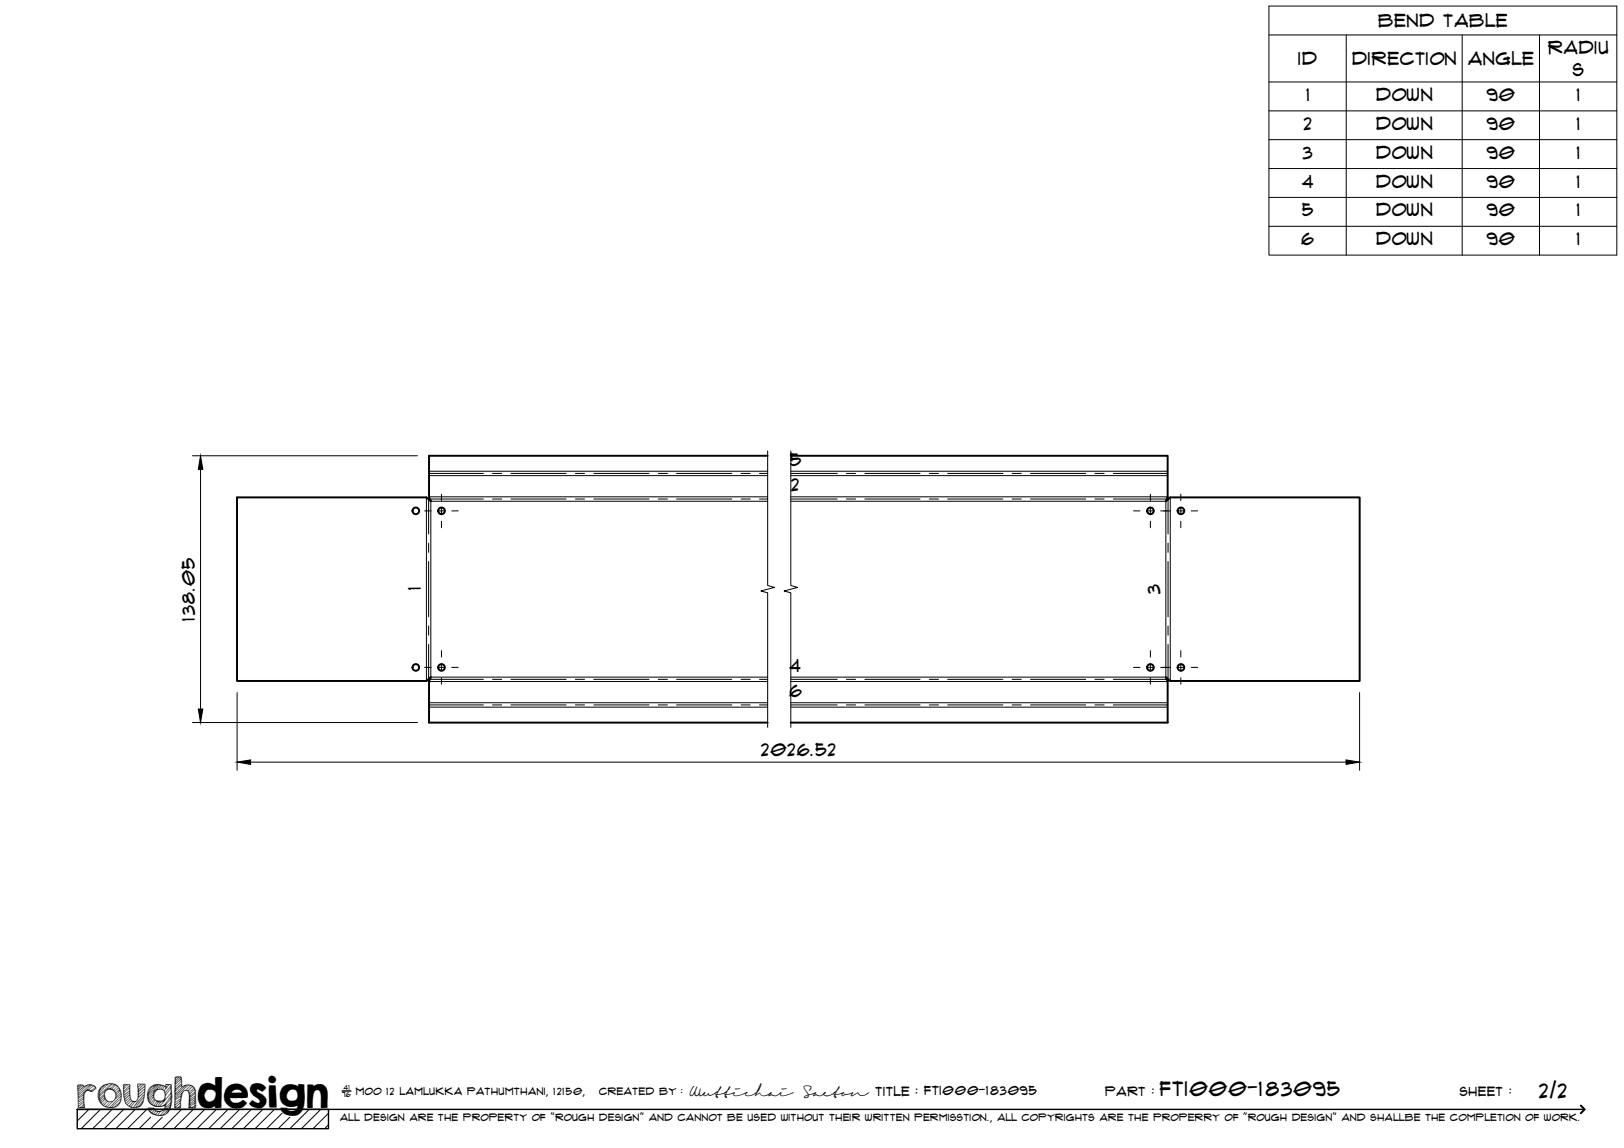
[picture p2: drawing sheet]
<svg xmlns="http://www.w3.org/2000/svg" width="420mm" height="297mm" viewBox="0 0 420 297" stroke-linecap="round" stroke-linejoin="round" font-family="sans-serif">
<!-- layer: Visible -->
<g fill="none" stroke="#000" stroke-width=".51">
<path d="M198.6 117.9h-87.6v10.7l.5 1.1-1.2-1h-49v47.5h49l1.2-1-.5 1.1v10.7h87.6M204.6 117.9h97.5v10.7l-.5 1.1 1.2-1h49v47.5h-49l-1.2-1 .5 1.1v10.7h-97.5"/>
<circle cx="107.6" cy="132.2" r=".86"/>
<circle cx="114.2" cy="132.2" r=".86"/>
<circle cx="297.6" cy="132.2" r=".86"/>
<circle cx="305.5" cy="132.2" r=".86"/>
<circle cx="107.6" cy="172.7" r=".86"/>
<circle cx="114.2" cy="172.7" r=".86"/>
<circle cx="297.6" cy="172.7" r=".86"/>
<circle cx="305.5" cy="172.7" r=".86"/>
</g>
<!-- layer: Bend Center -->
<g fill="none" stroke="#000" stroke-width=".26">
<path d="M110.9 129.2v9M111 122.5h14.1M111.2 129.1h13.9M127.4 122.5h2.4M127.4 129.1h2.4M132.2 122.5h14.3M132.2 129.1h14.3M148.9 122.5h2.3M148.9 129.1h2.3M153.6 122.5h14.3M153.6 129.1h14.3M170.3 122.5h2.4"/>
<path d="M170.3 129.1h2.4M175 122.5h14.3M175 129.1h14.3M191.7 122.5h2.4M191.7 129.1h2.4M196.5 122.5h2.1M196.5 129.1h2.1M204.6 122.5h12M204.6 129.1h12M219 122.5h2.4M219 129.1h2.4M223.8 122.5h14.2"/>
<path d="M223.8 129.1h14.2M240.4 122.5h2.4M240.4 129.1h2.4M245.2 122.5h14.3M245.2 129.1h14.3M261.9 122.5h2.3M261.9 129.1h2.3M266.6 122.5h14.3M266.6 129.1h14.3M283.3 122.5h2.4M283.3 129.1h2.4M288 122.5h14.1"/>
<path d="M288 129.1h13.9M302.2 129.2v9M110.9 140.5v2.4M110.9 145.3v14.3M302.2 140.5v2.4M302.2 145.3v14.3M110.9 162v2.4M110.9 166.7v9M111.2 175.8h13.9M127.4 175.8h2.4M132.2 175.8h14.3M148.9 175.8h2.3"/>
<path d="M153.6 175.8h14.3M170.3 175.8h2.4M175 175.8h14.3M191.7 175.8h2.4M196.5 175.8h2.1M204.6 175.8h12M219 175.8h2.4M223.8 175.8h14.2M240.4 175.8h2.4M245.2 175.8h14.3M261.9 175.8h2.3M266.6 175.8h14.3"/>
<path d="M283.3 175.8h2.4M288 175.8h13.9M302.2 162v2.4M302.2 166.7v9M111 182.4h14.1M127.4 182.4h2.4M132.2 182.4h14.3M148.9 182.4h2.3M153.6 182.4h14.3M170.3 182.4h2.4M175 182.4h14.3M191.7 182.4h2.4"/>
<path d="M196.5 182.4h2.1M204.6 182.4h12M219 182.4h2.4M223.8 182.4h14.2M240.4 182.4h2.4M245.2 182.4h14.3M261.9 182.4h2.3M266.6 182.4h14.3M283.3 182.4h2.4M288 182.4h14.1"/>
</g>
<!-- layer: Visible Narrow -->
<g fill="none" stroke="#000" stroke-width=".26">
<path d="M110.3 128.7v47.5M111 128.6h87.6M111 121.9h87.6M111 123.1h87.6M198.6 129.7h-87.1v45.5h87.1M204.6 129.7h97v45.5h-97M204.6 128.6h97.5M204.6 121.9h97.5M204.6 123.1h97.5M302.8 128.7v47.5M111 176.3h87.6M204.6 176.3h97.5"/>
<path d="M111 183h87.6M111 181.8h87.6M204.6 183h97.5M204.6 181.8h97.5"/>
</g>
<!-- layer: TitleBlock -->
<path d="M20 287h65v5h-65zM20 287h390M88.5 282.3h2.3" fill="none" stroke="#000" stroke-width=".36"/>
<path d="M409 286.1l1 .9-1 1" fill="none" stroke="#000" stroke-width=".51"/>
<g fill="none" stroke="#000" stroke-width=".26">
<path d="M23 287l-3 3.1M26 287l-5 5M29 287l-5 5M32 287l-5 5M35 287l-5 5M38 287l-5 5M39 289.1l-3 2.9M42 289.1l-3 2.9M47 287l-5 5M50 287l-5 5M53 287l-5 5M56 287l-5 5"/>
<path d="M59 287l-5 5M62 287l-5 5M65 287l-5 5M68 287l-5 5M71 287l-5 5M73 288l-4 4M75 289.1l-3 2.9M80 287l-5 5M83 287l-5 5M85 288l-4 4M85 291l-1 1"/>
</g>
<!-- layer: Smart Centers -->
<g fill="none" stroke="#000" stroke-width=".26">
<path d="M109.9 132.2h1.6M113.3 132.2h1.8M114.2 127.9v1.6M114.2 131.3v1.8M114.2 134.9v1.7M116.9 132.2h1.7M293.3 132.2h1.6M296.7 132.2h1.8M297.6 127.9v1.6M297.6 131.3v1.8M297.6 134.9v1.7M300.3 132.2h2.5"/>
<path d="M304.6 132.2h1.8M305.5 127.9v1.6M305.5 131.3v1.8M305.5 134.9v1.7M308.2 132.2h1.7M109.9 172.7h1.6M113.3 172.7h1.8M114.2 168.3v1.7M114.2 171.8v1.8M114.2 175.4v1.6M116.9 172.7h1.7M293.3 172.7h1.6"/>
<path d="M296.7 172.7h1.8M297.6 168.3v1.7M297.6 171.8v1.8M297.6 175.4v1.6M300.3 172.7h2.5M304.6 172.7h1.8M305.5 168.3v1.7M305.5 171.8v1.8M305.5 175.4v1.6M308.2 172.7h1.7"/>
</g>
<!-- layer: Bend Tables -->
<path d="M328.3 1.6h90v64.4h-90zM328.3 9h90M348.3 9v57M378.3 9v57M398.3 9v57M328.3 21.2h90M328.3 28.7h90M328.3 36.1h90M328.3 43.6h90M328.3 51.1h90M328.3 58.6h90" fill="none" stroke="#000" stroke-width=".26"/>
<!-- layer: Break Lines -->
<path d="M198.6 116.7v34.8l1.8 .5-3.6 .9 1.8 .5v34.8M204.6 116.7v34.8l1.8 .5-3.5 .9 1.7 .5v34.8" fill="none" stroke="#000" stroke-width=".26"/>
<!-- layer: FD_Dimensions -->
<path d="M49.8 117.9h58.2M51.9 121.4v62.1M61.3 179.2v20.1M351.7 179.2v20.1M49.8 187h58.2M64.8 197.2h283.5" fill="none" stroke="#000" stroke-width=".26"/>
<path d="M51.9 117.9l.6 3.5h-1.2zM51.3 183.5h1.2l-.6 3.5zM61.3 197.2l3.5-.6v1.2zM348.3 196.6l3.4 .6-3.4 .6z" fill="#000" stroke="#000" stroke-width=".26"/>
<text font-size="9.7" x="19.9" y="286.8">roughdesign</text>
<g font-size="5.3">
<text x="300.1" y="283.6">FTI000-183095</text>
<text x="398.2" y="284">2/2</text>
</g>
<g font-size="4.6">
<text x="356.6" y="7">Bend Table</text>
<text x="335.9" y="16.9">ID</text>
<text x="349.8" y="16.8">Direction</text>
<text x="379.8" y="16.9">Angle</text>
<text x="400.5" y="13.9">Radiu</text>
<text x="406.9" y="19.8">s</text>
<text x="338" y="26.1">1</text>
<text x="356" y="26.1">Down</text>
<text x="384.6" y="26.1">90</text>
<text x="408" y="26.1">1</text>
<text x="337.3" y="33.6">2</text>
<text x="356" y="33.6">Down</text>
<text x="384.6" y="33.6">90</text>
<text x="408" y="33.6">1</text>
<text x="337.1" y="41">3</text>
<text x="356" y="41.1">Down</text>
<text x="384.6" y="41">90</text>
<text x="408" y="41">1</text>
<text x="336.9" y="48.5">4</text>
<text x="356" y="48.5">Down</text>
<text x="384.6" y="48.5">90</text>
<text x="408" y="48.5">1</text>
<text x="336.9" y="56">5</text>
<text x="356" y="56">Down</text>
<text x="384.6" y="56">90</text>
<text x="408" y="56">1</text>
<text x="336.7" y="63.4">6</text>
<text x="356" y="63.5">Down</text>
<text x="384.6" y="63.4">90</text>
<text x="408" y="63.4">1</text>
<text x="204.4" y="120.5">5</text>
<text x="204.7" y="127.1">2</text>
<text x="108.9" y="152.8" transform="rotate(-90 108.9 152.8)">1</text>
<text x="300.1" y="153.7" transform="rotate(-90 300.1 153.7)">3</text>
<text x="50.4" y="160.6" transform="rotate(-90 50.4 160.6)">138.05</text>
<text x="204.3" y="173.8">4</text>
<text x="204.3" y="180.4">6</text>
<text x="196.9" y="195.7">2026.52</text>
</g>
<g font-size="3.4">
<text x="178.3" y="283.5">Wuttichai</text>
<text x="208.1" y="283.5">Saeton title : FTI000-183095</text>
</g>
<g font-size="3.3">
<text x="286" y="283.5">Part :</text>
<text x="377.7" y="283.5">sheet :</text>
</g>
<g font-size="2.7">
<text x="92.1" y="283.3">moo 12 Lamlukka pathumthani, 12150,</text>
<text x="155" y="283.3">created by :</text>
</g>
<text font-size="2.6" x="88" y="290.1">all design are the property of &quot;rough design&quot; and cannot be used without their written permisstion., all copyrights are the properry of &quot;rough design&quot; and shallbe the completion of work.</text>
<g font-size="1.9">
<text x="88.5" y="283.9">76</text>
<text x="88.9" y="282.1">41</text>
</g>
</svg>
